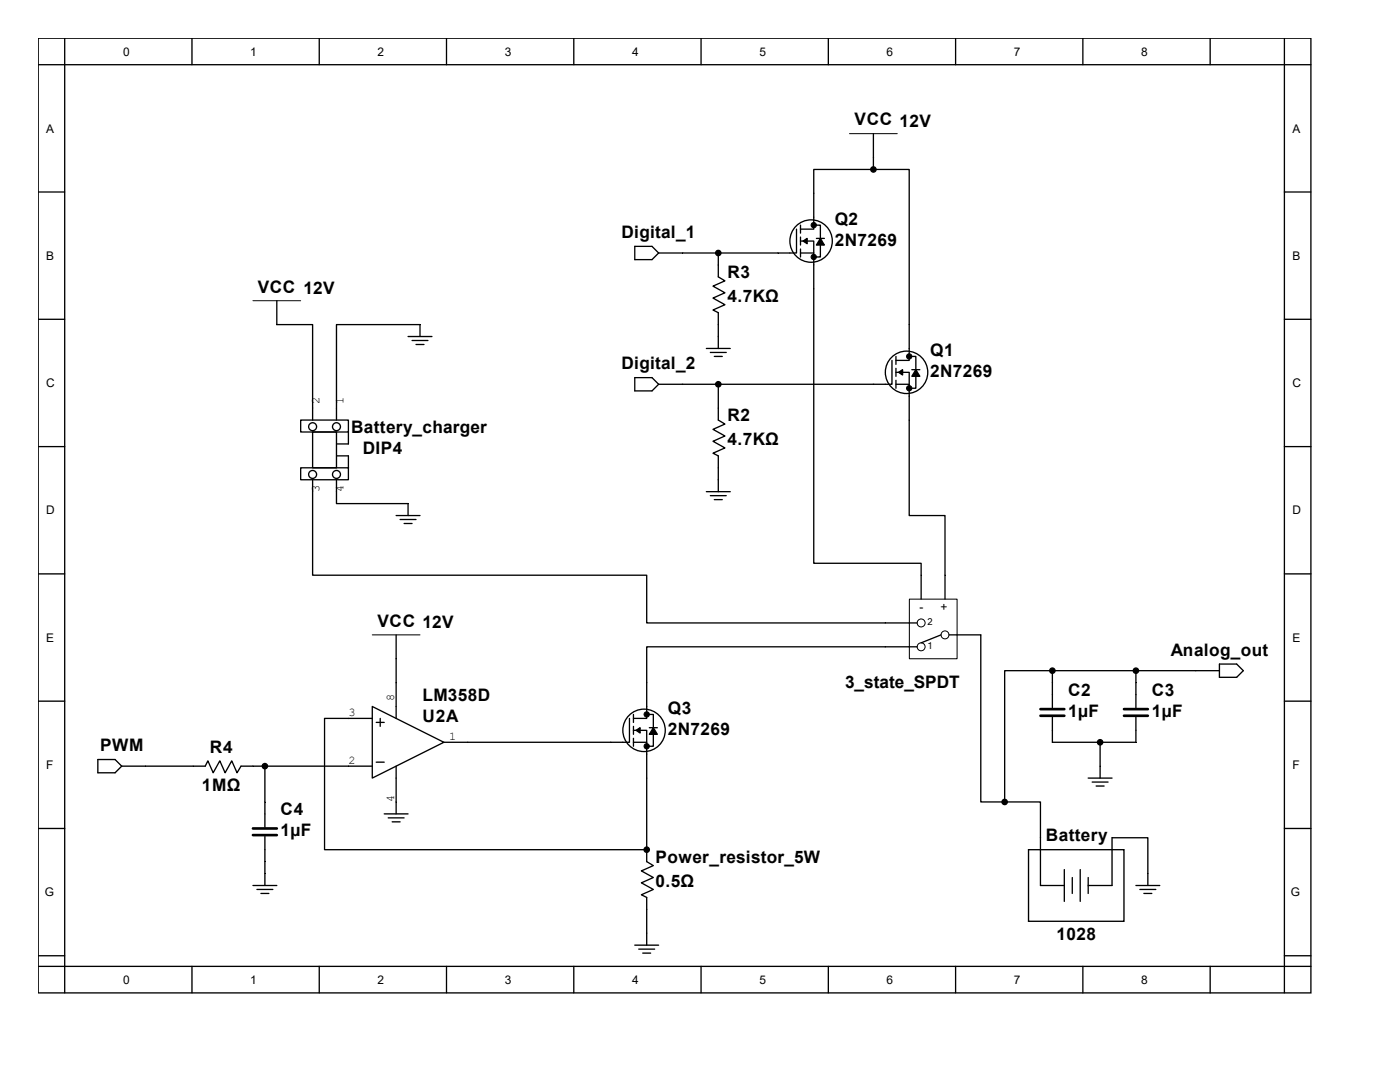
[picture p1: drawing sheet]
<svg xmlns="http://www.w3.org/2000/svg" width="279mm" height="216mm" viewBox="0 0 279 216" stroke-linecap="round" stroke-linejoin="round" font-family="sans-serif">
<g fill="none" stroke="#000" stroke-width=".26">
<path d="M7.6 7.6h254v190.5h-254zM7.6 12.9h254M12.9 7.6v190.5M38.3 7.6v5.3M63.7 7.6v5.3M89.1 7.6v5.3M114.5 7.6v5.3M139.9 7.6v5.3M165.3 7.6v5.3M190.7 7.6v5.3M216.1 7.6v5.3M241.5 7.6v5.3"/>
<path d="M256.3 7.6v190.5M7.6 38.3h5.3M174.3 33.8h7.2v38.1h-2.7M174.3 33.8h-11.9v11.9h-2.6M174.3 26.7v7.1M256.3 38.3h5.3M126.7 49.2h3.4l1.3 1.3-1.3 1.3h-3.4zM143.4 50.5v4.7l1.3 .8-2.4 1.1 2.4 1.3-2.4 1.1 2.4 1.3-2.4 1.1 1.1 .5v7.1M159 45.7v4.8h-27.6M159.8 48.1h2.6v2.4M159.8 50.5h2.6v61.9h21.4v7.1M159.8 44.9v1.6"/>
<path d="M159.8 47.3v1.6M159.8 49.7v1.6M162.4 44.9h1.3v6.4h-1.3M162.9 47.6h1.6M7.6 63.7h5.3M55.2 60v4.8h7.2v19M81.4 67.2h4.8M82.2 67.9h3.2M83 68.7h1.6M83.8 67.2v-2.4h-16.6v19M126.7 75.4h3.4l1.3 1.3-1.3 1.3h-3.4zM141 69.5h4.7"/>
<path d="M141.8 70.3h3.1M142.6 71.1h1.5M143.4 76.7v7.1l1.3 .8-2.4 1.1 2.4 1.3-2.4 1.1 2.4 1.3-2.4 1 1.1 .6v7.1M178 71.9v4.8h-46.6M178.8 74.3h2.7v2.4M178.8 76.7h2.7v26.2h7.1v16.6M178.8 71.1v1.6M178.8 73.5v1.6M178.8 75.9v1.6M181.5 71.1h1.3v6.4h-1.3M182 73.8h1.6M256.3 63.7h5.3"/>
<path d="M7.6 89.1h5.3M60 83.8h9.5v2.4h-9.5zM60 93.3h9.5v2.4h-9.5zM62.4 86.2h4.8v7.1h-4.8zM62.4 95.7v19.1h66.7v9.5h53.9M67.2 95.7v4.8h14.2v2.4M67.2 91h2.3v2.3M69.5 86.2v2.4h-2.3M141 98.1h4.7M141.8 98.9h3.1M142.6 99.7h1.5M256.3 89.1h5.3"/>
<path d="M7.6 114.5h5.3M79.1 102.9h4.7M79.9 103.7h3.1M80.6 104.5h1.6M256.3 114.5h5.3M7.6 139.9h5.3M79.1 126.7v16.7M183 129.1h-53.9v14.3h-2.7M187.8 126.7l-4 1.6M189.4 126.7h6.3v33.3h4.8M210 133.8h-9.5v26.2M210 133.8v7.4"/>
<path d="M210 133.8h33.4M226.7 133.8v7.4M243.4 132.5h3.4l1.3 1.3-1.3 1.3h-3.4zM256.3 139.9h5.3M19.5 151.6h3.5l1.3 1.3-1.3 1.3h-3.5zM24.3 152.9h16.7l.5-1.1 1 2.4 1.4-2.4 1 2.4 1.3-2.4 1.1 2.4 .8-1.3h26.2M52.9 152.9v12.1M74.3 141l14.3 7.1-14.3 7.2zM74.3 143.4h-9.5v26.1h64.3M75.1 152.1h1.6M75.1 144.1h1.6M75.9 143.4v1.5"/>
<path d="M79.1 152.9v9.5M125.6 143.4v4.7h-37M126.4 145.7h2.7v2.4M126.4 148.1h2.7v23.8l1.3 .8-2.4 1.1 2.4 1.3-2.4 1.1 2.4 1.3-2.4 1 1.1 .6v9.5M126.4 142.6v1.5M126.4 144.9v1.6M126.4 147.3v1.6M129.1 142.6h1.3v6.3h-1.3M129.6 145.2h1.6M210 143.1v5h16.7v-5M217.2 155.3h4.7M218 156.1h3.1"/>
<path d="M218.8 156.8h1.5M219.6 148.1v7.2M7.6 165.3h5.3M50.5 176.7h4.7M51.3 177.5h3.2M52.1 178.3h1.6M52.9 166.9v9.8M76.7 162.4h4.7M77.5 163.2h3.1M78.3 164h1.6M129.1 169.5h.1M200.5 160h7.1v16.7h4.8"/>
<path d="M205.3 169.5h19v14.3h-19zM212.4 173.5v6.4M214 175.1v3.2M215.6 173.5v6.4M217.2 176.7h4.7v-9.5h7.2v9.5M217.2 175.1v3.2M226.7 176.7h4.8M227.5 177.5h3.2M228.3 178.3h1.6M256.3 165.3h5.3M7.6 190.7h5.3M7.6 192.8h254"/>
<path d="M38.3 192.8v5.3M63.7 192.8v5.3M89.1 192.8v5.3M114.5 192.8v5.3M126.7 188.6h4.7M127.5 189.4h3.2M128.3 190.2h1.6M139.9 192.8v5.3M165.3 192.8v5.3M190.7 192.8v5.3M216.1 192.8v5.3M241.5 192.8v5.3"/>
<path d="M256.3 190.7h5.3"/>
<circle cx="161.9" cy="48.1" r="4.2"/>
<circle cx="180.9" cy="74.3" r="4.2"/>
<circle cx="62.4" cy="94.7" r=".79"/>
<circle cx="62.4" cy="85.1" r=".79"/>
<circle cx="67.2" cy="85.1" r=".79"/>
<circle cx="67.2" cy="94.7" r=".79"/>
<circle cx="128.5" cy="145.7" r="4.2"/>
</g>
<g fill="#000" stroke="#000" stroke-width=".26">
<path d="M160.3 48.1l.8-.5v1zM163.7 47.6l.8 1.3h-1.6zM179.3 74.3l.8-.5v1zM182.8 73.8l.8 1.3h-1.6zM126.9 145.7l.8-.5v1.1zM130.4 145.2l.8 1.3h-1.6z"/>
<circle cx="174.3" cy="33.8" r=".53"/>
<circle cx="143.4" cy="50.5" r=".53"/>
<circle cx="143.4" cy="76.7" r=".53"/>
<circle cx="210" cy="133.8" r=".53"/>
<circle cx="226.7" cy="133.8" r=".53"/>
<circle cx="52.9" cy="152.9" r=".53"/>
<circle cx="219.6" cy="148.1" r=".53"/>
<circle cx="129.1" cy="169.5" r=".53"/>
<circle cx="200.5" cy="160" r=".53"/>
</g>
<g fill="#000" stroke="#000" stroke-width=".2">
<circle cx="162.4" cy="51.3" r=".53"/>
<circle cx="162.4" cy="44.9" r=".53"/>
<circle cx="181.5" cy="77.5" r=".53"/>
<circle cx="181.5" cy="71.1" r=".53"/>
<circle cx="129.1" cy="148.9" r=".53"/>
<circle cx="129.1" cy="142.6" r=".53"/>
</g>
<path d="M207.6 141.5h4.8M207.6 142.8h4.8M224.3 141.5h4.8M224.3 142.8h4.8M50.5 165.3h4.7M50.5 166.6h4.7" fill="none" stroke="#000" stroke-width=".53"/>
<g fill="none" stroke="#000" stroke-width=".2">
<path d="M169.5 26.7h9.6M50.5 60h9.5M181.5 119.5h9.5v11.9h-9.5zM74.3 126.7h9.5"/>
<circle cx="183.8" cy="124.3" r=".79"/>
<circle cx="183.8" cy="129.1" r=".79"/>
<circle cx="188.6" cy="126.7" r=".79"/>
</g>
<g font-size="3.4">
<text x="170.6" y="25">VCC 12V</text>
<text x="124" y="47.5">Digital_1</text>
<text x="166.6" y="44.9">Q2</text>
<text x="166.6" y="49.1">2N7269</text>
<text x="51.5" y="58.4">VCC 12V</text>
<text x="145.2" y="55.5">R3</text>
<text x="145.2" y="60.2">4.7KΩ</text>
<text x="185.6" y="71.1">Q1</text>
<text x="124" y="73.7">Digital_2</text>
<text x="185.6" y="75.3">2N7269</text>
<text x="70.1" y="86.4">Battery_charger</text>
<text x="145.2" y="84">R2</text>
<text x="145.2" y="88.8">4.7KΩ</text>
<text x="72.4" y="90.6">DIP4</text>
<text x="75.3" y="125.1">VCC 12V</text>
<text x="233.6" y="130.9">Analog_out</text>
<text x="168.7" y="137.2">3_state_SPDT</text>
<text x="84.3" y="139.9">LM358D</text>
<text x="133.3" y="142.5">Q3</text>
<text x="213.1" y="138.8">C2</text>
<text x="213.1" y="143">1µF</text>
<text x="229.9" y="138.8">C3</text>
<text x="229.9" y="143">1µF</text>
<text x="20" y="149.9">PWM</text>
<text x="84.3" y="144.1">U2A</text>
<text x="133.3" y="146.7">2N7269</text>
<text x="41.9" y="150.2">R4</text>
<text x="40.3" y="157.9">1MΩ</text>
<text x="56" y="162.6">C4</text>
<text x="56" y="166.8">1µF</text>
<text x="208.7" y="167.9">Battery</text>
<text x="130.9" y="172.1">Power_resistor_5W</text>
<text x="130.9" y="176.9">0.5Ω</text>
<text x="210.9" y="187.5">1028</text>
</g>
<g font-size="2.4">
<text x="24.6" y="11.1">0</text>
<text x="50" y="11.1">1</text>
<text x="75.4" y="11.1">2</text>
<text x="100.8" y="11.1">3</text>
<text x="126.2" y="11.1">4</text>
<text x="151.6" y="11.1">5</text>
<text x="177" y="11.1">6</text>
<text x="202.4" y="11.1">7</text>
<text x="227.8" y="11.1">8</text>
<text x="9.2" y="26.5">A</text>
<text x="257.9" y="26.5">A</text>
<text x="9.2" y="51.9">B</text>
<text x="257.9" y="51.9">B</text>
<text x="9.2" y="77.3">C</text>
<text x="257.9" y="77.3">C</text>
<text x="63.8" y="80.5" transform="rotate(-90 63.8 80.5)">2</text>
<text x="68.5" y="80.5" transform="rotate(-90 68.5 80.5)">1</text>
<text x="63.8" y="98.3" transform="rotate(-90 63.8 98.3)">3</text>
<text x="68.5" y="98.3" transform="rotate(-90 68.5 98.3)">4</text>
<text x="9.2" y="102.7">D</text>
<text x="257.9" y="102.7">D</text>
<text x="183.5" y="121.9">-</text>
<text x="187.7" y="121.9">+</text>
<text x="9.2" y="128.1">E</text>
<text x="257.9" y="128.1">E</text>
<text x="69.6" y="143">3</text>
<text x="78.7" y="139.9" transform="rotate(-90 78.7 139.9)">8</text>
<text x="89.7" y="147.7">1</text>
<text x="9.2" y="153.5">F</text>
<text x="69.6" y="152.5">2</text>
<text x="257.9" y="153.5">F</text>
<text x="78.7" y="160" transform="rotate(-90 78.7 160)">4</text>
<text x="8.9" y="178.9">G</text>
<text x="257.6" y="178.9">G</text>
<text x="24.6" y="196.3">0</text>
<text x="50" y="196.3">1</text>
<text x="75.4" y="196.3">2</text>
<text x="100.8" y="196.3">3</text>
<text x="126.2" y="196.3">4</text>
<text x="151.6" y="196.3">5</text>
<text x="177" y="196.3">6</text>
<text x="202.4" y="196.3">7</text>
<text x="227.8" y="196.3">8</text>
</g>
<g font-size="1.9">
<text x="185.1" y="124.7">2</text>
<text x="185.1" y="129.5">1</text>
</g>
</svg>
